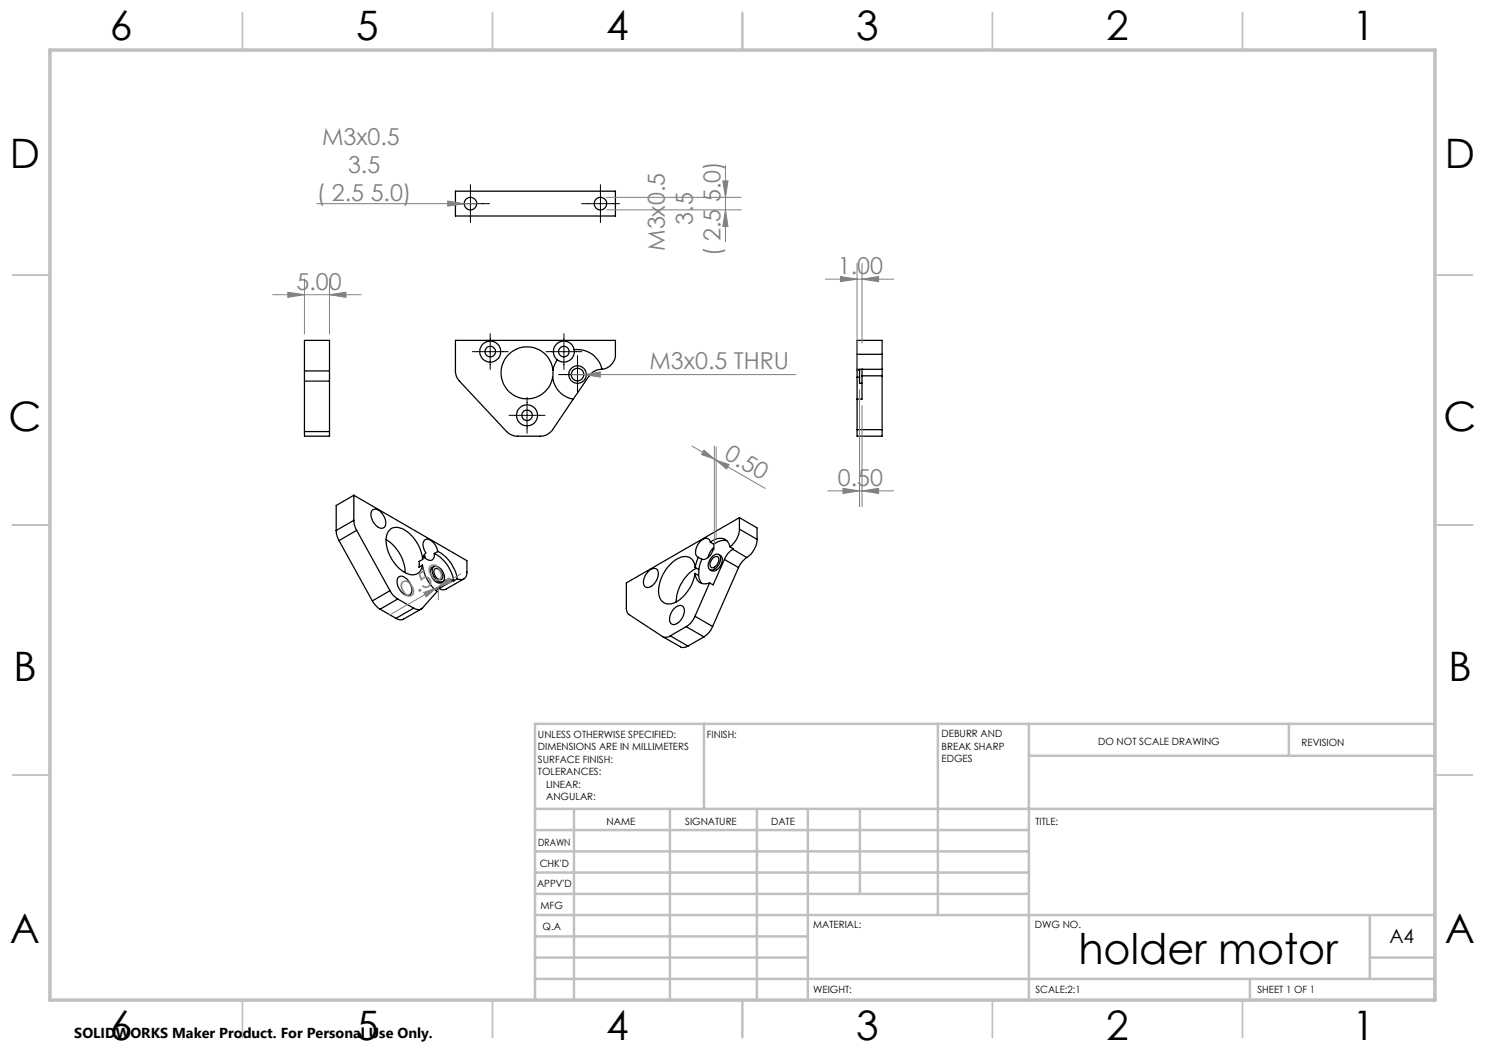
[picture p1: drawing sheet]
<svg xmlns="http://www.w3.org/2000/svg" width="297mm" height="210mm" viewBox="0 0 297 210" stroke-linecap="round" stroke-linejoin="round" font-family="sans-serif">
<g fill="none" stroke="#000" stroke-width=".25">
<path d="M91.1 38.2h32v5h-32zM60.9 74.2v2M60.9 74.2v-6.1h5v6.1M60.9 74.2h5M60.9 76.2v10.1M60.9 76.2h5M65.9 74.2v2M65.9 76.2v10.1M110.5 75.5a5 5 0 0 0 4.2 4.3M110.6 74a5.2 5.2 0 0 0-7.8-4 5.2 5.2 0 0 0-.4 8.7 5.2 5.2 0 0 0 8.1-3.2M110.6 74l-.1 1.5M111.5 72l-.6 .9-.3 1.1"/>
<path d="M114.8 69.9a5 5 0 0 1 5.6 4M114.8 69.9a2.1 2.1 0 0 0-3.1-1.4 2.1 2.1 0 0 0-.2 3.5M114.8 69.9a2.08 2.08 0 0 1-.9 2.2 2.08 2.08 0 0 1-2.4-.1M120.4 73.9a3 3 0 0 0 2.7-3v-2.8h-32v6.1a2.87 2.87 0 0 0 .8 2l9.4 10.1a3.3 3.3 0 0 0 2.2 .9h4.5a2.88 2.88 0 0 0 2.5-1.3l4.2-6.1M120.4 73.9a2.95 2.95 0 0 0-2.6 1.3l-3.1 4.6M171.4 70.9v3M171.4 75.5v4.3M171.4 74v1.5M171.4 70.9v-2.8h5v2.8M171.4 73.9h5M171.4 70.9h5M171.4 73.9v.1"/>
<path d="M171.4 79.8v6.1M171.4 75.5h.5M171.4 74h.5M171.9 73.9v2.8h.5M172.4 73.9h.1M172.4 73.9v1.3M172.4 75.2h4M172.4 75.2v4.6h-1M176.4 70.9v3M176.4 73.9v1.3M176.4 75.2v10.7M60.9 86.3v.9h5v-.9"/>
<path d="M60.9 86.3h5M70.8 99.1l22.6 13v2.3a1.24 1.24 0 0 1-.5 1.3 1.24 1.24 0 0 1-1.4 0M70.8 99.1v5M70.8 99.1l-3.6 2v5M171.4 85.9v1.3h5v-1.3M171.4 85.9h5M67.2 106.1l.1 .7 .5 1.3M67.8 108.1l6.7 12.1M70.8 104.1v.7l.5 1.3M70.8 104.1l-3.6 2M71.3 106.1l6.7 12M71.3 106.1l-3.5 2"/>
<path d="M74.4 102.1a1.39 1.39 0 0 1 2.1 .7 2.07 2.07 0 0 1 .2 2.7 1.78 1.78 0 0 1-2.1-1.2l-.2-.4a1.81 1.81 0 0 1 0-1.8zM77.2 107.9a8.1 8.1 0 0 1 3.8 6.6M78 118.1a4.1 4.1 0 0 0 1.6 1.7M78 118.1l-3.5 2.1M79.6 119.8l3.1 1.8M79.6 119.8l-3.6 2M79.7 115.4a1.32 1.32 0 0 1 1.8 .6 2.25 2.25 0 0 1 .5 3 1.95 1.95 0 0 1-2.3-1.4l-.2-.7a1.53 1.53 0 0 1 .2-1.5zM84.5 113a8.3 8.3 0 0 0 2.9 5.3l-2.9 3.3a1.3 1.3 0 0 1-1.8 0M84.5 111.9a7.7 7.7 0 0 0-4.5-6.3 2.08 2.08 0 0 0-2.8 2.2 7.6 7.6 0 0 0 4.6 7.1 1.97 1.97 0 0 0 2.7-1.9M84.5 111.9l-.7 .4v1.1l.7-.4M84.8 111l.3 .6M86.7 113.4a1.22 1.22 0 0 1 1.6 .6l.4 .5a1.17 1.17 0 0 1-.4 1.9 2.2 2.2 0 0 1-1.6-3z"/>
<path d="M86.8 113.3a1.46 1.46 0 0 0-.3 2.3l.1 .2a1.31 1.31 0 0 0 1.9 .5M86.9 110.7a1.02 1.02 0 0 1-.5 1.3 1.02 1.02 0 0 1-1.3-.4l-.4-.3M86.9 110.7a7.6 7.6 0 0 1 3.9 5.5M87 113.8a1.14 1.14 0 0 1 1.4 1 .7 .7 0 0 1-.1 1.1 .7 .7 0 0 1-1-.4l-.3-.4a1.14 1.14 0 0 1 0-1.3zM87.6 110.3a2.59 2.59 0 0 0-2.4-2.4 1.35 1.35 0 0 0-.4 2l.4 .7-.4 .4-.3 .9M87.6 110.3a7.6 7.6 0 0 1 3.9 5.4M87.6 110.3l-.7 .4M87.7 117.6l.1 .1M90.6 116.1l.2 .1M90.6 116.1a1.26 1.26 0 0 0-1.6 .1l-1.8 1.9M90.6 116.1l-2.8 1.6M91.5 115.7l-.7 .5"/>
<path d="M92.8 115.8l-3.6 2a1.41 1.41 0 0 1-1.4-.1M129.7 114.3a1.13 1.13 0 0 1 1.8-.2 2.75 2.75 0 0 1-2.1 3.4 1.37 1.37 0 0 1-.5-2.1zM139 114.7a2.01 2.01 0 0 0 2.9 1.9M139 114.7l.7 .4M139 113.5a2.12 2.12 0 0 0-1.1-2 2.12 2.12 0 0 0-2.3 .2 7.7 7.7 0 0 0-3.8 7.3 2.13 2.13 0 0 0 3.5 1.3 8.2 8.2 0 0 0 3.7-5.6M139 113.5l.7 .4M139.3 113.7a8 8 0 0 0-4 6.7M139.7 111.5l-.7 2M139.7 111.5l.7 .4M139.7 115.1l.3 1 .4 .6M139.7 113.9v1.2M140.4 111.9l-.7 2"/>
<path d="M141.9 116.6l-2.9 6.7M142.1 108.4a.98 .98 0 0 0-.8-.7 .98 .98 0 0 0-1 .3 2.98 2.98 0 0 0-1.1 3.1l.5 .4M142.1 108.4a2.48 2.48 0 0 1 3.4-.1l.5 1.1M142.1 108.4l.7 .5M142.5 111.3a.91 .91 0 0 1 1.6 0 2.38 2.38 0 0 1-1.8 2.7 1.17 1.17 0 0 1-.4-1.9zM142.6 111.6a.67 .67 0 0 1 .9-.3 .67 .67 0 0 1 .2 1.1l-.3 .6a.77 .77 0 0 1-1.3 .3 1.6 1.6 0 0 1 .5-1.7zM142.7 109.5l-.6 .7-.5 1.3M142.8 108.9a2.79 2.79 0 0 1-2.3 3h-.1M143.8 110.9a1.23 1.23 0 0 1 .5 1.9l-.6 .9a1.15 1.15 0 0 1-1.7 .2M144.9 111.9l-2.3 5.1-.7-.4M144.9 111.9l2.8 1.6M145.3 108.1a3.2 3.2 0 0 0-2.5 .8"/>
<path d="M146 109.4l.7 .4h-.2M146.5 109.8l-.9 .9-.7 1.2M146.5 109.8l2.9 1.7M147.7 113.5l-5.2 11.8M147.9 103.5l-22.6 13.1v5a1.51 1.51 0 0 0 .5 1.3l6.7 4.4a1.57 1.57 0 0 0 1.6-.1M147.9 105.8l-.1 .8a5 5 0 0 1-1.8 2.8M147.9 103.5v2.3M147.9 105.8l3.5 2.1M147.9 103.5l3.5 2.1v2.3M149.4 111.5l-1 .9-.7 1.1M151.4 107.9a4.8 4.8 0 0 1-2 3.6M74.5 120.2l.5 .7 1 .9"/>
<path d="M76 121.8l3.2 1.9M82.7 121.6l-3.5 2.1M84.2 121.8l-3.5 2a1.48 1.48 0 0 1-1.5-.1M132.5 127.3l3.6 2.1a1.45 1.45 0 0 0 1.5-.2M134.1 127.2l3.5 2M134.7 121.8l.2-.1a1.13 1.13 0 0 1 1.8-.2 2.81 2.81 0 0 1-2.1 3.4 1.43 1.43 0 0 1-.5-2.1zM137.2 125.3l-3.1 1.9M137.2 125.3l3.6 2.1M139 123.3l-.1 .2a4.1 4.1 0 0 1-1.7 1.8M139 123.3l3.5 2M140.8 127.4l-3.2 1.8M142.5 125.3l-.1 .2a4.3 4.3 0 0 1-1.6 1.9"/>
<circle cx="94.1" cy="40.7" r="1.26"/>
<circle cx="120.1" cy="40.7" r="1.26"/>
<circle cx="98" cy="70.3" r="1.04"/>
<circle cx="98" cy="70.3" r="2.1"/>
<circle cx="112.8" cy="70.3" r="1.05"/>
<circle cx="115.5" cy="74.9" r="1.75"/>
<circle cx="115.5" cy="74.9" r="1.24"/>
<circle cx="105.4" cy="83.1" r="1.06"/>
<circle cx="105.4" cy="83.1" r="2.1"/>
</g>
<g fill="none" stroke="#808080" stroke-width=".2">
<path d="M121.4 39.5h26.9M144.6 36.2h1l-.5 3.3zM145.1 33.1v15.2M54.5 58.9h17.7M57.6 58.4l3.3 .5-3.3 .6zM60.9 55.8v11M63.4 40.7h32M65.9 58.9l3.3-.5v1.1zM65.9 55.8v11M89.5 40.2l3.4 .5-3.4 .5zM121.4 42h26.9M145.1 42l.5 3.3h-1z"/>
<path d="M165.1 55.8h13.7M168.1 55.3l3.3 .5-3.3 .5zM171.4 52.7v21.5M172.4 55.8l3.3-.5v1zM172.4 52.7v15.9M114.3 74.9h44.8M116.8 74.9l3.3-.5v1zM171.9 77.9v23.4M138.4 89.2l4.5 2.6M140.8 90l2.1 1.8-2.6-.9zM142.9 89.2v20.8M142.9 91.8l.3 .2"/>
<path d="M143.2 92l2.6 .9-.5 .9zM143.2 89.4v18.1M143.2 92l9.8 5.7M165.6 98.2h13.2M168.6 97.7l3.3 .5-3.3 .5zM172.4 98.2l3.3-.5v1zM172.4 81.1v20.2M84.7 118.5l2.6-.9-2.1 1.8zM87.3 117.6l-9.4 5.4M87.7 117.4l2-1.8 .5 .9zM87.7 117.3v2.7M87.7 117.4l-.4 .2"/>
<path d="M92.1 114.8l-4.4 2.6"/>
</g>
<path d="M94.1 36.9v7.6M120.1 36.9v7.6M90.3 40.7h7.6M116.3 40.7h7.6M94.5 70.3h7.1M98 66.7v7.2M105.4 79.5v7.2M109.2 70.3h7.1M111.7 74.9h7.6M112.8 66.7v7.2M115.5 71.1v7.6M101.8 83.1h7.2" fill="none" stroke="#000" stroke-width=".2"/>
<g fill="none" stroke="#c0c0c0" stroke-width=".35">
<path d="M48.5 2.5v7.5M98.5 2.5v7.5M148.5 2.5v7.5M198.5 2.5v7.5M248.5 2.5v7.5M2.5 55h7.5M287 55h7.5M2.5 105h7.5M287 105h7.5M2.5 155h7.5M287 155h7.5M48.5 200v7.5"/>
<path d="M98.5 200v7.5M148.5 200v7.5M198.5 200v7.5M248.5 200v7.5"/>
</g>
<g fill="none" stroke="#c0c0c0" stroke-width=".5">
<path d="M140.8 144.8v17M187.6 144.8v38.2M205.8 144.8v55.2M205.8 151.2h81.2M257.8 144.8v6.4M287 144.8h-180v55.2M107 161.8h180M107 178.8h98.8M107 174.5h98.8M107 170.3h98.8M107 166h98.8M114.8 161.8v38.2"/>
<path d="M134 161.8v38.2M151.4 161.8v38.2M161.6 161.8v38.2M172 161.8v17M107 195.8h180M107 191.5h54.6M107 187.3h54.6M107 183h180M250 195.8v4.2M274 191.5h13M274 183v12.8"/>
</g>
<path d="M10 10h277v190h-277z" fill="none" stroke="#c0c0c0" stroke-width=".7"/>
<g fill="#808080">
<path d="M89.5 40.2l3.4 .5-3.4 .5z"/>
<path d="M116.8 74.9l3.3-.5v1z"/>
<path d="M168.6 97.7l3.3 .5-3.3 .5zM172.4 98.2l3.3-.5v1zM57.6 58.4l3.3 .5-3.3 .6zM65.9 58.9l3.3-.5v1.1z"/>
<path d="M87.7 117.4l2-1.8 .5 .9zM84.7 118.5l2.6-.9-2.1 1.8z"/>
<path d="M144.6 36.2h1l-.5 3.3zM145.1 42l.5 3.3h-1z"/>
<path d="M140.8 90l2.1 1.8-2.6-.9zM143.2 92l2.6 .9-.5 .9z"/>
<path d="M168.1 55.3l3.3 .5-3.3 .5zM172.4 55.8l3.3-.5v1z"/>
</g>
<text font-size="8.5" x="215.7" y="192.7">holder motor</text>
<g font-size="8.1">
<text x="22" y="8">6</text>
<text x="71.2" y="8">5</text>
<text x="121.2" y="8">4</text>
<text x="171.2" y="8">3</text>
<text x="221.2" y="8">2</text>
<text x="270.5" y="8">1</text>
<text x="2" y="33.6">D</text>
<text x="289" y="33.6">D</text>
<text x="1.7" y="86.1">C</text>
<text x="288.7" y="86.1">C</text>
<text x="2.7" y="136.1">B</text>
<text x="289.7" y="136.1">B</text>
<text x="2" y="188.6">A</text>
<text x="289" y="188.6">A</text>
<text x="22" y="208">6</text>
<text x="71.2" y="208">5</text>
<text x="121.2" y="208">4</text>
<text x="171.2" y="208">3</text>
<text x="221.2" y="208">2</text>
<text x="270.5" y="208">1</text>
</g>
<g font-size="4.7" fill="#808080">
<text x="64.4" y="29.1">M3x0.5</text>
<text x="69.6" y="34.6">3.5</text>
<text x="63.4" y="40.2">( 2.5 5.0)</text>
<text x="138.5" y="45" transform="rotate(-90 138.5 45)">3.5</text>
<text x="133" y="50.2" transform="rotate(-90 133 50.2)">M3x0.5</text>
<text x="144.1" y="51.2" transform="rotate(-90 144.1 51.2)">( 2.5 5.0)</text>
<text x="59.3" y="57.9">5.00</text>
<text x="167.6" y="54.8">1.00</text>
<text x="129.9" y="73.9">M3x0.5 THRU</text>
<text x="144.6" y="91.6" transform="rotate(30 144.6 91.6)">0.50</text>
<text x="167.6" y="97.2">0.50</text>
<text x="81.3" y="119.9" transform="rotate(-30 81.3 119.9)">0.50</text>
</g>
<text font-size="3.9" x="277.9" y="188.5">A4</text>
<text font-size="2.9" x="14.9" y="207.6">SOLIDWORKS Maker Product. For Personal Use Only.</text>
<g font-size="2">
<text x="107.6" y="147.6">UNLESS OTHERWISE SPECIFIED:</text>
<text x="141.4" y="147.6">FINISH:</text>
<text x="188.3" y="147.5">DEBURR AND</text>
<text x="188.3" y="150">BREAK SHARP</text>
<text x="219.6" y="149">DO NOT SCALE DRAWING</text>
<text x="260.3" y="149.2">REVISION</text>
<text x="107.6" y="150.1">DIMENSIONS ARE IN MILLIMETERS</text>
<text x="107.6" y="152.6">SURFACE FINISH:</text>
<text x="107.6" y="155.1">TOLERANCES:</text>
<text x="188.3" y="152.5">EDGES</text>
<text x="109.2" y="157.6">LINEAR:</text>
<text x="109.2" y="160.1">ANGULAR:</text>
<text x="121.3" y="165">NAME</text>
<text x="137" y="164.9">SIGNATURE</text>
<text x="154.2" y="164.9">DATE</text>
<text x="207.1" y="164.9">TITLE:</text>
<text x="107.6" y="169.1">DRAWN</text>
<text x="107.9" y="173.3">CHK'D</text>
<text x="107.4" y="177.4">APPV'D</text>
<text x="108.1" y="181.8">MFG</text>
<text x="108.5" y="186">Q.A</text>
<text x="162.6" y="185.5">MATERIAL:</text>
<text x="207" y="185.5">DWG NO.</text>
<text x="162.6" y="198.5">WEIGHT:</text>
<text x="207.1" y="198.6">SCALE:2:1</text>
<text x="251.5" y="198.6">SHEET 1 OF 1</text>
</g>
</svg>
